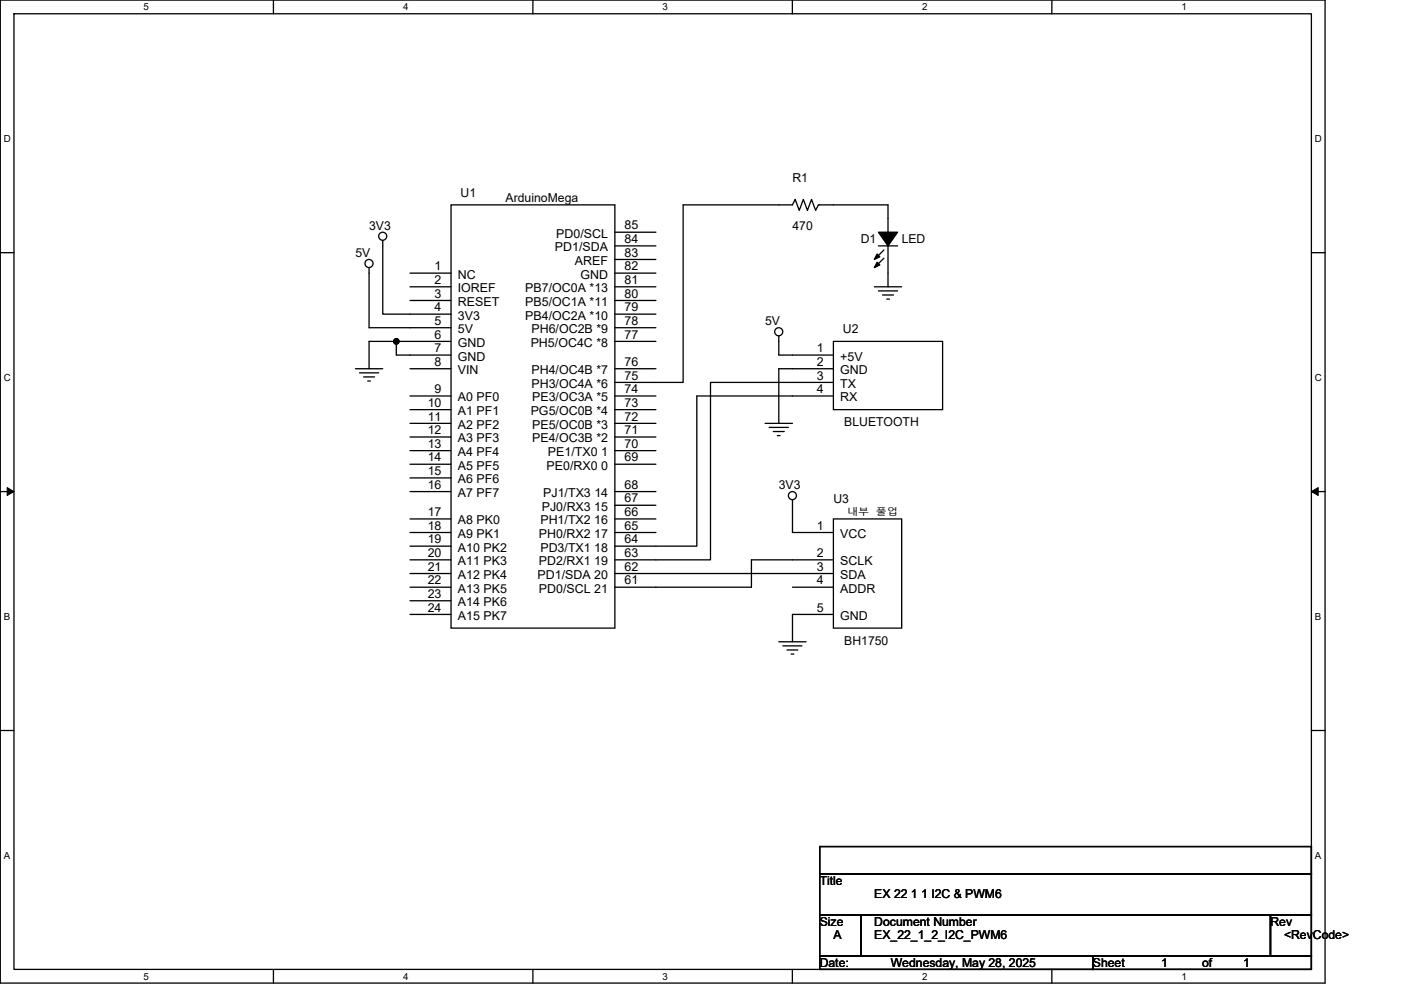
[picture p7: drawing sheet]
<svg xmlns="http://www.w3.org/2000/svg" width="297mm" height="210mm" viewBox="0 0 297 210" stroke-linecap="round" stroke-linejoin="round" font-family="sans-serif">
<path d="M.1 0h280.8v208.5h-280.8zM3 2.9h275v202.7h-275z" fill="none" stroke="#000" stroke-width=".28"/>
<g fill="#fff">
<path d="M30.5 .3h1.1v2.3h-1.1z"/>
<path d="M30.5 205.9h1.1v2.3h-1.1z"/>
</g>
<path d="M58 0v2.9M58 205.6v2.9" fill="none" stroke="#000" stroke-width=".28"/>
<g fill="#fff">
<path d="M85.5 .3h1.1v2.3h-1.1z"/>
<path d="M85.5 205.9h1.1v2.3h-1.1z"/>
</g>
<path d="M113 0v2.9M113 205.6v2.9" fill="none" stroke="#000" stroke-width=".28"/>
<g fill="#fff">
<path d="M140.5 .3h1.1v2.3h-1.1z"/>
<path d="M140.5 205.9h1.1v2.3h-1.1z"/>
</g>
<path d="M168 0v2.9M168 205.6v2.9" fill="none" stroke="#000" stroke-width=".28"/>
<g fill="#fff">
<path d="M195.5 .3h1.2v2.3h-1.2z"/>
<path d="M195.5 205.9h1.2v2.3h-1.2z"/>
</g>
<path d="M223 0v2.9M223 205.6v2.9" fill="none" stroke="#000" stroke-width=".28"/>
<g fill="#fff">
<path d="M250.5 .3h1.2v2.3h-1.2z"/>
<path d="M250.5 205.9h1.2v2.3h-1.2z"/>
<path d="M.8 28.3h1.5v2.3h-1.5z"/>
<path d="M278.8 28.3h1.5v2.3h-1.5z"/>
<path d="M.8 78.9h1.5v2.3h-1.5z"/>
<path d="M278.8 78.9h1.5v2.3h-1.5z"/>
</g>
<path d="M.1 53.6h2.9M278 53.6h2.9" fill="none" stroke="#000" stroke-width=".28"/>
<g fill="#fff">
<path d="M.8 129.6h1.4v2.3h-1.4z"/>
<path d="M278.8 129.6h1.4v2.3h-1.4z"/>
</g>
<path d="M.1 104.3h2.9M278 104.3h2.9" fill="none" stroke="#000" stroke-width=".28"/>
<path d="M1.5 103.4l1.5 .9-1.5 .8zM278 104.3l1.5-.9v1.7z" fill="#000" stroke="#000" stroke-width=".21"/>
<g fill="#fff">
<path d="M.8 180.3h1.4v2.3h-1.4z"/>
<path d="M278.8 180.3h1.4v2.3h-1.4z"/>
</g>
<g fill="none" stroke="#000" stroke-width=".28">
<path d="M78.2 56.8v12.7h17.4M81.1 51v15.6h14.5M86.9 57.9h8.7M95.6 43.5h34.8v89.7h-34.8zM130.4 57.9h8.7M130.4 55h8.7M130.4 52.2h8.7M130.4 49.3h8.7M186.2 52.2h4.1M187.4 53l-1.7 1.8M187.4 54.8l-1.7 1.7M188.3 49.3v-5.8h-14.8l-.6 1.1-.8-2.3-.9 2.3-.9-2.3-.8 2.3-.9-2.3-.6 1.2h-23.2v37.6h-14.4"/>
<path d="M188.3 52.2v8.6M75.4 78.2h5.7M76.2 79.1h4.1M77.1 79.9h2.3M84 72.4v2.9h11.6M84 72.4h-5.8v5.8M86.9 60.8h8.7M86.9 63.7h8.7M86.9 78.2h8.7M95.6 72.4h-11.6M130.4 60.8h8.7M130.4 63.7h8.7"/>
<path d="M130.4 66.6h8.7M130.4 69.5h8.7M130.4 72.4h8.7M130.4 78.2h8.7M165.1 71.2v4.1h11.6M176.7 72.4h23.2v14.5h-23.2zM176.7 78.2h-11.6v11.6M185.4 60.8h5.8M186.2 61.7h4.1M187.1 62.6h2.3M188 63.4h.6M78 80.8h.5"/>
<path d="M86.9 84h8.7M86.9 86.9h8.7M86.9 89.8h8.7M86.9 92.7h8.7M86.9 95.6h8.7M86.9 98.5h8.7M130.4 84h8.7M130.4 86.9h8.7M130.4 89.8h8.7M130.4 92.7h8.7M130.4 95.6h8.7M130.4 98.5h8.7"/>
<path d="M162.2 89.8h5.8M163.1 90.7h4M164 91.5h2.3M164.8 92.4h.6M176.7 84h-29v31.8h-17.3M176.7 81.1h-26.1v37.6h-20.2M86.9 110.1h8.7M86.9 112.9h8.7M86.9 115.8h8.7M86.9 118.7h8.7M86.9 101.4h8.7M86.9 104.3h8.7"/>
<path d="M130.4 104.3h8.7M130.4 107.2h8.7M130.4 110.1h8.7M130.4 112.9h8.7M168 106v6.9h8.7M176.7 118.7h-17.4v5.8h-28.9M176.7 110.1h14.5v23.1h-14.5zM86.9 121.6h8.7M86.9 124.5h8.7M86.9 127.4h8.7M86.9 130.3h8.7M130.4 121.6h46.3"/>
<path d="M165.1 136.1h5.8M166 137h4M166.9 137.9h2.3M167.7 138.7h.6M168 124.5h8.7M176.7 130.3h-8.7v5.8M.1 154.9h2.9M278 154.9h2.9M173.8 179.6h104.2v5.7h-104.2zM173.8 194h8.7v8.7h-8.7zM173.8 185.3h104.2v8.7h-104.2zM182.5 194h86.9v8.7h-86.9z"/>
<path d="M269.4 194h8.6v8.7h-8.6zM173.8 202.7h57.9v2.9h-57.9zM231.7 202.7h46.3v2.9h-46.3z"/>
<circle cx="78.2" cy="55.9" r=".86"/>
<circle cx="81.1" cy="50.1" r=".86"/>
<circle cx="165.1" cy="70.4" r=".86"/>
<circle cx="168" cy="105.1" r=".86"/>
</g>
<g fill="#000" stroke="#000" stroke-width=".28">
<path d="M186 55.6l.5 .6-1.1 .6z" fill-rule="evenodd"/>
<path d="M186 53.9l.5 .6-1.1 .5z" fill-rule="evenodd"/>
<path d="M186.2 49.3h4.1l-2 2.9z" fill-rule="evenodd"/>
<circle cx="84" cy="72.4" r=".57"/>
</g>
<g font-size="2.6">
<text x="97.6" y="41.7">U1</text>
<text x="168" y="38.5">R1</text>
<text x="107.2" y="42.9">ArduinoMega</text>
<text x="78.2" y="48.7">3V3</text>
<text x="117.6" y="53.3">PD1/SDA</text>
<text x="117.9" y="50.4">PD0/SCL</text>
<text x="132.4" y="51.6">84</text>
<text x="132.4" y="48.7">85</text>
<text x="168" y="48.7">470</text>
<text x="182.5" y="51.6">D1</text>
<text x="191.2" y="51.6">LED</text>
<text x="75.3" y="54.5">5V</text>
<text x="92.1" y="57.3">1</text>
<text x="97.1" y="59.1">NC</text>
<text x="121.9" y="56.2">AREF</text>
<text x="123.1" y="59.1">GND</text>
<text x="132.4" y="54.4">83</text>
<text x="132.4" y="57.3">82</text>
<text x="92.1" y="60.2">2</text>
<text x="92.1" y="63.1">3</text>
<text x="97.1" y="62">IOREF</text>
<text x="97.1" y="64.9">RESET</text>
<text x="111.4" y="62">PB7/OC0A *13</text>
<text x="111.4" y="64.9">PB5/OC1A *11</text>
<text x="132.4" y="60.2">81</text>
<text x="132.4" y="63.1">80</text>
<text x="92.1" y="66">4</text>
<text x="92.1" y="68.9">5</text>
<text x="92.1" y="71.8">6</text>
<text x="97.1" y="67.8">3V3</text>
<text x="97.1" y="70.7">5V</text>
<text x="111.4" y="67.8">PB4/OC2A *10</text>
<text x="112.7" y="70.7">PH6/OC2B *9</text>
<text x="132.4" y="68.9">78</text>
<text x="132.4" y="66">79</text>
<text x="132.4" y="71.8">77</text>
<text x="162.2" y="69">5V</text>
<text x="178.7" y="70.7">U2</text>
<text x="92.1" y="74.7">7</text>
<text x="92.1" y="77.6">8</text>
<text x="97.1" y="73.6">GND</text>
<text x="97.1" y="76.5">GND</text>
<text x="112.5" y="73.6">PH5/OC4C *8</text>
<text x="132.4" y="77.6">76</text>
<text x="173.2" y="74.7">1</text>
<text x="173.2" y="77.6">2</text>
<text x="178.1" y="76.5">+5V</text>
<text x="92.1" y="83.4">9</text>
<text x="97.1" y="79.4">VIN</text>
<text x="112.7" y="79.4">PH4/OC4B *7</text>
<text x="112.7" y="82.3">PH3/OC4A *6</text>
<text x="132.4" y="83.4">74</text>
<text x="132.4" y="80.5">75</text>
<text x="173.2" y="80.5">3</text>
<text x="173.2" y="83.4">4</text>
<text x="178.1" y="79.4">GND</text>
<text x="178.1" y="82.3">TX</text>
<text x="90.7" y="86.3">10</text>
<text x="90.7" y="89.2">11</text>
<text x="97.1" y="85.2">A0 PF0</text>
<text x="97.1" y="88.1">A1 PF1</text>
<text x="112.5" y="88.1">PG5/OC0B *4</text>
<text x="112.8" y="85.2">PE3/OC3A *5</text>
<text x="132.4" y="89.2">72</text>
<text x="132.4" y="86.3">73</text>
<text x="178.1" y="85.2">RX</text>
<text x="90.7" y="92.1">12</text>
<text x="90.7" y="95">13</text>
<text x="97.1" y="91">A2 PF2</text>
<text x="97.1" y="93.9">A3 PF3</text>
<text x="112.8" y="91">PE5/OC0B *3</text>
<text x="112.8" y="93.9">PE4/OC3B *2</text>
<text x="132.4" y="92.1">71</text>
<text x="132.4" y="95">70</text>
<text x="179" y="90.4">BLUETOOTH</text>
<text x="90.7" y="97.9">14</text>
<text x="90.7" y="100.8">15</text>
<text x="97.1" y="96.8">A4 PF4</text>
<text x="97.1" y="99.6">A5 PF5</text>
<text x="115.9" y="99.6">PE0/RX0 0</text>
<text x="116.2" y="96.8">PE1/TX0 1</text>
<text x="132.4" y="97.9">69</text>
<text x="90.7" y="103.7">16</text>
<text x="97.1" y="102.5">A6 PF6</text>
<text x="97.1" y="105.4">A7 PF7</text>
<text x="115.2" y="105.4">PJ1/TX3 14</text>
<text x="132.4" y="103.7">68</text>
<text x="132.4" y="106.6">67</text>
<text x="165.1" y="103.7">3V3</text>
<text x="176.7" y="106.6">U3</text>
<text x="90.7" y="109.5">17</text>
<text x="90.7" y="112.4">18</text>
<text x="97.1" y="111.2">A8 PK0</text>
<text x="114.6" y="111.2">PH1/TX2 16</text>
<text x="114.9" y="108.3">PJ0/RX3 15</text>
<text x="132.4" y="109.5">66</text>
<text x="132.4" y="112.4">65</text>
<text x="173.2" y="112.4">1</text>
<text x="90.7" y="115.3">19</text>
<text x="90.7" y="118.2">20</text>
<text x="97.1" y="114.1">A9 PK1</text>
<text x="97.1" y="117">A10 PK2</text>
<text x="97.1" y="119.9">A11 PK3</text>
<text x="114.3" y="114.1">PH0/RX2 17</text>
<text x="114.3" y="119.9">PD2/RX1 19</text>
<text x="114.6" y="117">PD3/TX1 18</text>
<text x="132.4" y="115.3">64</text>
<text x="132.4" y="118.2">63</text>
<text x="173.2" y="118.2">2</text>
<text x="178.1" y="114.1">VCC</text>
<text x="178.1" y="119.9">SCLK</text>
<text x="90.7" y="121.1">21</text>
<text x="90.7" y="124">22</text>
<text x="97.1" y="122.8">A12 PK4</text>
<text x="97.1" y="125.7">A13 PK5</text>
<text x="114" y="122.8">PD1/SDA 20</text>
<text x="114.3" y="125.7">PD0/SCL 21</text>
<text x="132.4" y="121.1">62</text>
<text x="132.4" y="124">61</text>
<text x="173.2" y="121.1">3</text>
<text x="173.2" y="124">4</text>
<text x="178.1" y="122.8">SDA</text>
<text x="178.1" y="125.7">ADDR</text>
<text x="90.7" y="126.8">23</text>
<text x="90.7" y="129.7">24</text>
<text x="97.1" y="128.6">A14 PK6</text>
<text x="97.1" y="131.5">A15 PK7</text>
<text x="173.2" y="129.7">5</text>
<text x="178.1" y="131.5">GND</text>
<text x="179" y="136.7">BH1750</text>
<text x="173.8" y="187.7">Title</text>
<text x="185.4" y="190.6">EX 22 1 1 I2C &amp; PWM6</text>
<text x="173.8" y="196.4">Size</text>
<text x="185.4" y="196.4">Document Number</text>
<text x="269.4" y="196.4">Rev</text>
<text x="176.7" y="199.3">A</text>
<text x="185.4" y="199.3">EX_22_1_2_I2C_PWM6</text>
<text x="272.2" y="199.3">&lt;RevCode&gt;</text>
<text x="173.8" y="205">Date:</text>
<text x="188.9" y="205">Wednesday, May 28, 2025</text>
<text x="231.7" y="205">Sheet</text>
<text x="246.2" y="205">1</text>
<text x="254.9" y="205">of</text>
<text x="263.6" y="205">1</text>
</g>
<g font-size="2.1">
<text x="30.5" y="2.2">5</text>
<text x="85.5" y="2.2">4</text>
<text x="140.5" y="2.2">3</text>
<text x="195.5" y="2.2">2</text>
<text x="250.5" y="2.2">1</text>
<text x=".8" y="30.1">D</text>
<text x="278.8" y="30.1">D</text>
<text x=".8" y="80.8">C</text>
<text x="278.8" y="80.8">C</text>
<text x=".8" y="131.4">B</text>
<text x="278.8" y="131.4">B</text>
<text x=".8" y="182.1">A</text>
<text x="278.8" y="182.1">A</text>
<text x="30.5" y="207.8">5</text>
<text x="85.5" y="207.8">4</text>
<text x="140.5" y="207.8">3</text>
<text x="195.5" y="207.8">2</text>
<text x="250.5" y="207.8">1</text>
</g>
<g font-size="2">
<text x="179.6" y="109.3">내부</text>
<text x="185.7" y="109.3">풀업</text>
</g>
</svg>
